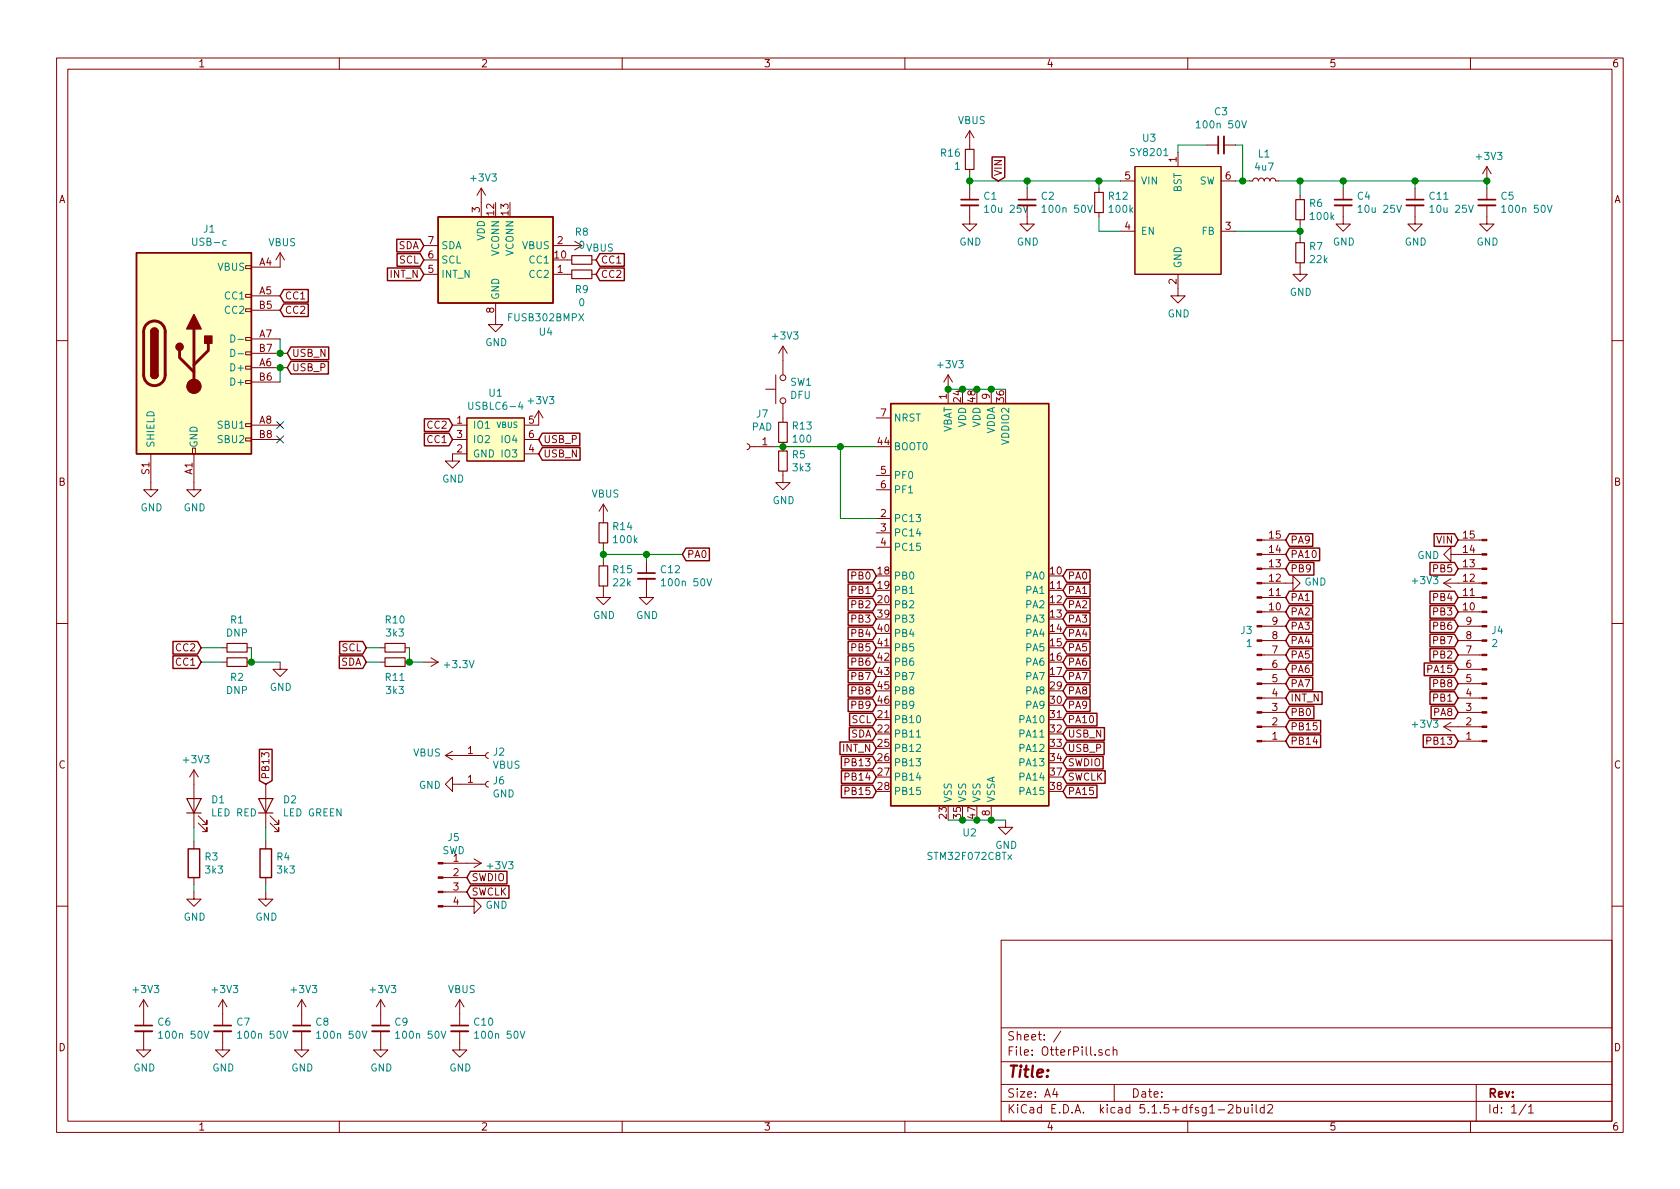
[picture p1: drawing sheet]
EESchema Schematic File Version 4
EELAYER 30 0
EELAYER END
$Descr A4 11693 8268
encoding utf-8
Sheet 1 1
Title ""
Date ""
Rev ""
Comp ""
Comment1 ""
Comment2 ""
Comment3 ""
Comment4 ""
$EndDescr
$Comp
L power:GND #PWR0101
U 1 1
P 7000 5700
F 0 "#PWR0101" H 7000 5450 50  0001 C CNN
F 1 "GND" H 7005 5527 50  0000 C CNN
F 2 "" H 7000 5700 50  0001 C CNN
F 3 "" H 7000 5700 50  0001 C CNN
	1    7000 5700
	1    0    0    -1  
$EndComp
$Comp
L power:+3V3 #PWR0102
U 1 1
P 6600 2700
F 0 "#PWR0102" H 6600 2550 50  0001 C CNN
F 1 "+3V3" H 6615 2873 50  0000 C CNN
F 2 "" H 6600 2700 50  0001 C CNN
F 3 "" H 6600 2700 50  0001 C CNN
	1    6600 2700
	1    0    0    -1  
$EndComp
Wire Wire Line
	6100 3100 5850 3100
$Comp
L Device:R_Small R5
U 1 1
P 5450 3200
F 0 "R5" H 5509 3246 50  0000 L CNN
F 1 "3k3" H 5509 3155 50  0000 L CNN
F 2 "Resistor_SMD:R_0402_1005Metric" H 5450 3200 50  0001 C CNN
F 3 "~" H 5450 3200 50  0001 C CNN
	1    5450 3200
	1    0    0    -1  
$EndComp
$Comp
L power:GND #PWR0103
U 1 1
P 5450 3300
F 0 "#PWR0103" H 5450 3050 50  0001 C CNN
F 1 "GND" H 5455 3127 50  0000 C CNN
F 2 "" H 5450 3300 50  0001 C CNN
F 3 "" H 5450 3300 50  0001 C CNN
	1    5450 3300
	1    0    0    -1  
$EndComp
$Comp
L Switch:SW_Push SW1
U 1 1
P 5450 2700
F 0 "SW1" V 5496 2652 50  0000 R CNN
F 1 "DFU" V 5405 2652 50  0000 R CNN
F 2 "Button_Switch_SMD:SW_SPST_PTS810" H 5450 2900 50  0001 C CNN
F 3 "~" H 5450 2900 50  0001 C CNN
	1    5450 2700
	0    -1   -1   0   
$EndComp
Connection ~ 5450 3100
$Comp
L power:+3V3 #PWR0104
U 1 1
P 5450 2500
F 0 "#PWR0104" H 5450 2350 50  0001 C CNN
F 1 "+3V3" H 5465 2673 50  0000 C CNN
F 2 "" H 5450 2500 50  0001 C CNN
F 3 "" H 5450 2500 50  0001 C CNN
	1    5450 2500
	1    0    0    -1  
$EndComp
$Comp
L Connector:USB_C_Receptacle_USB2.0 J1
U 1 1
P 1350 2450
F 0 "J1" H 1457 3317 50  0000 C CNN
F 1 "USB-c" H 1457 3226 50  0000 C CNN
F 2 "otter:USB-C 16Pin" H 1500 2450 50  0001 C CNN
F 3 "https://www.usb.org/sites/default/files/documents/usb_type-c.zip" H 1500 2450 50  0001 C CNN
	1    1350 2450
	1    0    0    -1  
$EndComp
Wire Wire Line
	1950 2650 1950 2550
Wire Wire Line
	1950 2550 2000 2550
Connection ~ 1950 2550
Wire Wire Line
	1950 2350 1950 2450
Wire Wire Line
	2000 2450 1950 2450
Connection ~ 1950 2450
$Comp
L Device:R_Small R1
U 1 1
P 1650 4500
F 0 "R1" V 1454 4500 50  0000 C CNN
F 1 "DNP" V 1545 4500 50  0000 C CNN
F 2 "Resistor_SMD:R_0402_1005Metric" H 1650 4500 50  0001 C CNN
F 3 "~" H 1650 4500 50  0001 C CNN
	1    1650 4500
	0    1    1    0   
$EndComp
$Comp
L Device:R_Small R2
U 1 1
P 1650 4600
F 0 "R2" V 1754 4600 50  0000 C CNN
F 1 "DNP" V 1845 4600 50  0000 C CNN
F 2 "Resistor_SMD:R_0402_1005Metric" H 1650 4600 50  0001 C CNN
F 3 "~" H 1650 4600 50  0001 C CNN
	1    1650 4600
	0    1    1    0   
$EndComp
Wire Wire Line
	1550 4600 1400 4600
Wire Wire Line
	1400 4500 1550 4500
Wire Wire Line
	1750 4500 1750 4600
$Comp
L power:GND #PWR0105
U 1 1
P 1950 4600
F 0 "#PWR0105" H 1950 4350 50  0001 C CNN
F 1 "GND" H 1955 4427 50  0000 C CNN
F 2 "" H 1950 4600 50  0001 C CNN
F 3 "" H 1950 4600 50  0001 C CNN
	1    1950 4600
	1    0    0    -1  
$EndComp
Wire Wire Line
	1950 4600 1750 4600
Connection ~ 1750 4600
Text GLabel 2000 2450 2    50   Input ~ 0
USB_N
Text GLabel 2000 2550 2    50   Input ~ 0
USB_P
$Comp
L power:GND #PWR0107
U 1 1
P 1350 3350
F 0 "#PWR0107" H 1350 3100 50  0001 C CNN
F 1 "GND" H 1355 3177 50  0000 C CNN
F 2 "" H 1350 3350 50  0001 C CNN
F 3 "" H 1350 3350 50  0001 C CNN
	1    1350 3350
	1    0    0    -1  
$EndComp
$Comp
L power:GND #PWR0108
U 1 1
P 1050 3350
F 0 "#PWR0108" H 1050 3100 50  0001 C CNN
F 1 "GND" H 1055 3177 50  0000 C CNN
F 2 "" H 1050 3350 50  0001 C CNN
F 3 "" H 1050 3350 50  0001 C CNN
	1    1050 3350
	1    0    0    -1  
$EndComp
$Comp
L otter:otter_USBLC6-4 U1
U 1 1
P 3450 3050
F 0 "U1" H 3450 3375 50  0000 C CNN
F 1 "USBLC6-4" H 3450 3284 50  0000 C CNN
F 2 "Package_TO_SOT_SMD:SOT-23-6" H 3450 3050 50  0001 C CNN
F 3 "" H 3450 3050 50  0001 C CNN
	1    3450 3050
	1    0    0    -1  
$EndComp
Text GLabel 3750 3150 2    50   Input ~ 0
USB_N
Text GLabel 3750 3050 2    50   Input ~ 0
USB_P
$Comp
L power:GND #PWR0112
U 1 1
P 3150 3150
F 0 "#PWR0112" H 3150 2900 50  0001 C CNN
F 1 "GND" H 3155 2977 50  0000 C CNN
F 2 "" H 3150 3150 50  0001 C CNN
F 3 "" H 3150 3150 50  0001 C CNN
	1    3150 3150
	1    0    0    -1  
$EndComp
Text GLabel 7400 5100 2    50   Input ~ 0
USB_N
Text GLabel 7400 5200 2    50   Input ~ 0
USB_P
$Comp
L Device:LED D1
U 1 1
P 1350 5600
F 0 "D1" V 1389 5483 50  0000 R CNN
F 1 "LED RED" V 1298 5483 50  0000 R CNN
F 2 "LED_SMD:LED_0603_1608Metric" H 1350 5600 50  0001 C CNN
F 3 "~" H 1350 5600 50  0001 C CNN
	1    1350 5600
	0    -1   -1   0   
$EndComp
$Comp
L Device:LED D2
U 1 1
P 1850 5600
F 0 "D2" V 1889 5483 50  0000 R CNN
F 1 "LED GREEN" V 1798 5483 50  0000 R CNN
F 2 "LED_SMD:LED_0603_1608Metric" H 1850 5600 50  0001 C CNN
F 3 "~" H 1850 5600 50  0001 C CNN
	1    1850 5600
	0    -1   -1   0   
$EndComp
$Comp
L Device:R R3
U 1 1
P 1350 6000
F 0 "R3" H 1420 6046 50  0000 L CNN
F 1 "3k3" H 1420 5955 50  0000 L CNN
F 2 "Resistor_SMD:R_0402_1005Metric" V 1280 6000 50  0001 C CNN
F 3 "~" H 1350 6000 50  0001 C CNN
	1    1350 6000
	1    0    0    -1  
$EndComp
$Comp
L Device:R R4
U 1 1
P 1850 6000
F 0 "R4" H 1920 6046 50  0000 L CNN
F 1 "3k3" H 1920 5955 50  0000 L CNN
F 2 "Resistor_SMD:R_0402_1005Metric" V 1780 6000 50  0001 C CNN
F 3 "~" H 1850 6000 50  0001 C CNN
	1    1850 6000
	1    0    0    -1  
$EndComp
Wire Wire Line
	1850 5850 1850 5750
Wire Wire Line
	1350 5850 1350 5750
$Comp
L power:GND #PWR0114
U 1 1
P 1850 6200
F 0 "#PWR0114" H 1850 5950 50  0001 C CNN
F 1 "GND" H 1855 6027 50  0000 C CNN
F 2 "" H 1850 6200 50  0001 C CNN
F 3 "" H 1850 6200 50  0001 C CNN
	1    1850 6200
	1    0    0    -1  
$EndComp
$Comp
L power:+3V3 #PWR0115
U 1 1
P 1350 5450
F 0 "#PWR0115" H 1350 5300 50  0001 C CNN
F 1 "+3V3" H 1365 5623 50  0000 C CNN
F 2 "" H 1350 5450 50  0001 C CNN
F 3 "" H 1350 5450 50  0001 C CNN
	1    1350 5450
	1    0    0    -1  
$EndComp
$Comp
L Device:C_Small C2
U 1 1
P 7150 1400
F 0 "C2" H 7242 1446 50  0000 L CNN
F 1 "100n 50V" H 7242 1355 50  0000 L CNN
F 2 "Capacitor_SMD:C_0603_1608Metric" H 7150 1400 50  0001 C CNN
F 3 "~" H 7150 1400 50  0001 C CNN
	1    7150 1400
	1    0    0    -1  
$EndComp
$Comp
L Device:C_Small C1
U 1 1
P 6750 1400
F 0 "C1" H 6842 1446 50  0000 L CNN
F 1 "10u 25V" H 6842 1355 50  0000 L CNN
F 2 "Capacitor_SMD:C_0805_2012Metric" H 6750 1400 50  0001 C CNN
F 3 "~" H 6750 1400 50  0001 C CNN
F 4 "C15850" H 6750 1400 50  0001 C CNN "LCSC"
	1    6750 1400
	1    0    0    -1  
$EndComp
$Comp
L Device:C_Small C3
U 1 1
P 8500 1000
F 0 "C3" V 8729 1000 50  0000 C CNN
F 1 "100n 50V" V 8638 1000 50  0000 C CNN
F 2 "Capacitor_SMD:C_0402_1005Metric" H 8500 1000 50  0001 C CNN
F 3 "~" H 8500 1000 50  0001 C CNN
	1    8500 1000
	0    -1   -1   0   
$EndComp
$Comp
L Device:C_Small C4
U 1 1
P 9350 1400
F 0 "C4" H 9442 1446 50  0000 L CNN
F 1 "10u 25V" H 9442 1355 50  0000 L CNN
F 2 "Capacitor_SMD:C_0805_2012Metric" H 9350 1400 50  0001 C CNN
F 3 "~" H 9350 1400 50  0001 C CNN
F 4 "C15850" H 9350 1400 50  0001 C CNN "LCSC"
	1    9350 1400
	1    0    0    -1  
$EndComp
$Comp
L Device:C_Small C5
U 1 1
P 10350 1400
F 0 "C5" H 10442 1446 50  0000 L CNN
F 1 "100n 50V" H 10442 1355 50  0000 L CNN
F 2 "Capacitor_SMD:C_0402_1005Metric" H 10350 1400 50  0001 C CNN
F 3 "~" H 10350 1400 50  0001 C CNN
	1    10350 1400
	1    0    0    -1  
$EndComp
$Comp
L Device:L_Small L1
U 1 1
P 8800 1250
F 0 "L1" V 8985 1250 50  0000 C CNN
F 1 "4u7" V 8894 1250 50  0000 C CNN
F 2 "Inductor_SMD:L_1210_3225Metric" H 8800 1250 50  0001 C CNN
F 3 "~" H 8800 1250 50  0001 C CNN
F 4 "C86070" V 8800 1250 50  0001 C CNN "LCSC"
	1    8800 1250
	0    -1   -1   0   
$EndComp
$Comp
L Device:R_Small R6
U 1 1
P 9050 1450
F 0 "R6" H 9109 1496 50  0000 L CNN
F 1 "100k" H 9109 1405 50  0000 L CNN
F 2 "Resistor_SMD:R_0402_1005Metric" H 9050 1450 50  0001 C CNN
F 3 "~" H 9050 1450 50  0001 C CNN
	1    9050 1450
	1    0    0    -1  
$EndComp
$Comp
L Device:R_Small R7
U 1 1
P 9050 1750
F 0 "R7" H 9109 1796 50  0000 L CNN
F 1 "22k" H 9109 1705 50  0000 L CNN
F 2 "Resistor_SMD:R_0402_1005Metric" H 9050 1750 50  0001 C CNN
F 3 "~" H 9050 1750 50  0001 C CNN
	1    9050 1750
	1    0    0    -1  
$EndComp
Wire Wire Line
	9050 1650 9050 1600
Connection ~ 9050 1600
Wire Wire Line
	9050 1600 9050 1550
$Comp
L power:+3V3 #PWR0116
U 1 1
P 10350 1250
F 0 "#PWR0116" H 10350 1100 50  0001 C CNN
F 1 "+3V3" H 10365 1423 50  0000 C CNN
F 2 "" H 10350 1250 50  0001 C CNN
F 3 "" H 10350 1250 50  0001 C CNN
	1    10350 1250
	1    0    0    -1  
$EndComp
$Comp
L power:VBUS #PWR0117
U 1 1
P 6750 1000
F 0 "#PWR0117" H 6750 850 50  0001 C CNN
F 1 "VBUS" H 6765 1173 50  0000 C CNN
F 2 "" H 6750 1000 50  0001 C CNN
F 3 "" H 6750 1000 50  0001 C CNN
	1    6750 1000
	1    0    0    -1  
$EndComp
$Comp
L power:GND #PWR0118
U 1 1
P 6750 1500
F 0 "#PWR0118" H 6750 1250 50  0001 C CNN
F 1 "GND" H 6755 1327 50  0000 C CNN
F 2 "" H 6750 1500 50  0001 C CNN
F 3 "" H 6750 1500 50  0001 C CNN
	1    6750 1500
	1    0    0    -1  
$EndComp
$Comp
L power:GND #PWR0119
U 1 1
P 7150 1500
F 0 "#PWR0119" H 7150 1250 50  0001 C CNN
F 1 "GND" H 7155 1327 50  0000 C CNN
F 2 "" H 7150 1500 50  0001 C CNN
F 3 "" H 7150 1500 50  0001 C CNN
	1    7150 1500
	1    0    0    -1  
$EndComp
$Comp
L power:GND #PWR0120
U 1 1
P 9050 1850
F 0 "#PWR0120" H 9050 1600 50  0001 C CNN
F 1 "GND" H 9055 1677 50  0000 C CNN
F 2 "" H 9050 1850 50  0001 C CNN
F 3 "" H 9050 1850 50  0001 C CNN
	1    9050 1850
	1    0    0    -1  
$EndComp
$Comp
L power:GND #PWR0122
U 1 1
P 9350 1500
F 0 "#PWR0122" H 9350 1250 50  0001 C CNN
F 1 "GND" H 9355 1327 50  0000 C CNN
F 2 "" H 9350 1500 50  0001 C CNN
F 3 "" H 9350 1500 50  0001 C CNN
	1    9350 1500
	1    0    0    -1  
$EndComp
$Comp
L power:GND #PWR0123
U 1 1
P 10350 1500
F 0 "#PWR0123" H 10350 1250 50  0001 C CNN
F 1 "GND" H 10355 1327 50  0000 C CNN
F 2 "" H 10350 1500 50  0001 C CNN
F 3 "" H 10350 1500 50  0001 C CNN
	1    10350 1500
	1    0    0    -1  
$EndComp
$Comp
L Connector:Conn_01x15_Male J3
U 1 1
P 8750 4450
F 0 "J3" H 8723 4382 50  0000 R CNN
F 1 "1" H 8723 4473 50  0000 R CNN
F 2 "Connector_PinHeader_2.54mm:PinHeader_1x15_P2.54mm_Vertical" H 8750 4450 50  0001 C CNN
F 3 "~" H 8750 4450 50  0001 C CNN
	1    8750 4450
	1    0    0    1   
$EndComp
$Comp
L Connector:Conn_01x15_Male J4
U 1 1
P 10350 4450
F 0 "J4" H 10322 4382 50  0000 R CNN
F 1 "2" H 10322 4473 50  0000 R CNN
F 2 "Connector_PinHeader_2.54mm:PinHeader_1x15_P2.54mm_Vertical" H 10350 4450 50  0001 C CNN
F 3 "~" H 10350 4450 50  0001 C CNN
	1    10350 4450
	-1   0    0    1   
$EndComp
$Comp
L power:GND #PWR0124
U 1 1
P 8950 4050
F 0 "#PWR0124" H 8950 3800 50  0001 C CNN
F 1 "GND" V 8955 3922 50  0000 R CNN
F 2 "" H 8950 4050 50  0001 C CNN
F 3 "" H 8950 4050 50  0001 C CNN
	1    8950 4050
	0    -1   -1   0   
$EndComp
$Comp
L power:GND #PWR0125
U 1 1
P 10150 3850
F 0 "#PWR0125" H 10150 3600 50  0001 C CNN
F 1 "GND" V 10155 3722 50  0000 R CNN
F 2 "" H 10150 3850 50  0001 C CNN
F 3 "" H 10150 3850 50  0001 C CNN
	1    10150 3850
	0    1    1    0   
$EndComp
$Comp
L power:+3V3 #PWR0127
U 1 1
P 10150 5050
F 0 "#PWR0127" H 10150 4900 50  0001 C CNN
F 1 "+3V3" V 10165 5178 50  0000 L CNN
F 2 "" H 10150 5050 50  0001 C CNN
F 3 "" H 10150 5050 50  0001 C CNN
	1    10150 5050
	0    -1   -1   0   
$EndComp
$Comp
L power:+3V3 #PWR0128
U 1 1
P 10150 4050
F 0 "#PWR0128" H 10150 3900 50  0001 C CNN
F 1 "+3V3" V 10165 4178 50  0000 L CNN
F 2 "" H 10150 4050 50  0001 C CNN
F 3 "" H 10150 4050 50  0001 C CNN
	1    10150 4050
	0    -1   -1   0   
$EndComp
Text GLabel 7400 5300 2    50   Input ~ 0
SWDIO
Text GLabel 7400 5400 2    50   Input ~ 0
SWCLK
$Comp
L Connector:Conn_01x04_Male J5
U 1 1
P 3050 6100
F 0 "J5" H 3158 6381 50  0000 C CNN
F 1 "SWD" H 3158 6290 50  0000 C CNN
F 2 "otter:PinHeader_1x04_P2.54mm_Horizontal" H 3050 6100 50  0001 C CNN
F 3 "~" H 3050 6100 50  0001 C CNN
	1    3050 6100
	1    0    0    -1  
$EndComp
Text GLabel 3250 6100 2    50   Input ~ 0
SWDIO
Text GLabel 3250 6200 2    50   Input ~ 0
SWCLK
$Comp
L power:GND #PWR0129
U 1 1
P 3250 6300
F 0 "#PWR0129" H 3250 6050 50  0001 C CNN
F 1 "GND" V 3255 6172 50  0000 R CNN
F 2 "" H 3250 6300 50  0001 C CNN
F 3 "" H 3250 6300 50  0001 C CNN
	1    3250 6300
	0    -1   -1   0   
$EndComp
$Comp
L power:+3V3 #PWR0130
U 1 1
P 3250 6000
F 0 "#PWR0130" H 3250 5850 50  0001 C CNN
F 1 "+3V3" V 3265 6128 50  0000 L CNN
F 2 "" H 3250 6000 50  0001 C CNN
F 3 "" H 3250 6000 50  0001 C CNN
	1    3250 6000
	0    1    1    0   
$EndComp
$Comp
L power:GND #PWR0131
U 1 1
P 8200 2000
F 0 "#PWR0131" H 8200 1750 50  0001 C CNN
F 1 "GND" H 8205 1827 50  0000 C CNN
F 2 "" H 8200 2000 50  0001 C CNN
F 3 "" H 8200 2000 50  0001 C CNN
	1    8200 2000
	1    0    0    -1  
$EndComp
$Comp
L Interface_USB:FUSB302BMPX U4
U 1 1
P 3450 1800
F 0 "U4" H 3800 1300 50  0000 C CNN
F 1 "FUSB302BMPX" H 3800 1400 50  0000 C CNN
F 2 "Package_DFN_QFN:WQFN-14-1EP_2.5x2.5mm_P0.5mm_EP1.45x1.45mm" H 3450 1300 50  0001 C CNN
F 3 "http://www.onsemi.com/pub/Collateral/FUSB302B-D.PDF" H 3550 1400 50  0001 C CNN
	1    3450 1800
	1    0    0    -1  
$EndComp
$Comp
L power:GND #PWR0132
U 1 1
P 3450 2200
F 0 "#PWR0132" H 3450 1950 50  0001 C CNN
F 1 "GND" H 3455 2027 50  0000 C CNN
F 2 "" H 3450 2200 50  0001 C CNN
F 3 "" H 3450 2200 50  0001 C CNN
	1    3450 2200
	1    0    0    -1  
$EndComp
$Comp
L power:+3V3 #PWR0133
U 1 1
P 3350 1400
F 0 "#PWR0133" H 3350 1250 50  0001 C CNN
F 1 "+3V3" H 3365 1573 50  0000 C CNN
F 2 "" H 3350 1400 50  0001 C CNN
F 3 "" H 3350 1400 50  0001 C CNN
	1    3350 1400
	1    0    0    -1  
$EndComp
$Comp
L power:VBUS #PWR0134
U 1 1
P 3950 1700
F 0 "#PWR0134" H 3950 1550 50  0001 C CNN
F 1 "VBUS" V 3965 1828 50  0000 L CNN
F 2 "" H 3950 1700 50  0001 C CNN
F 3 "" H 3950 1700 50  0001 C CNN
	1    3950 1700
	0    1    1    0   
$EndComp
Text GLabel 2950 1700 0    50   Input ~ 0
SDA
Text GLabel 2950 1800 0    50   Input ~ 0
SCL
Text GLabel 2950 1900 0    50   Input ~ 0
INT_N
Text GLabel 4150 1800 2    50   Input ~ 0
CC1
Text GLabel 4150 1900 2    50   Input ~ 0
CC2
$Comp
L Device:R_Small R8
U 1 1
P 4050 1800
F 0 "R8" V 3854 1800 50  0000 C CNN
F 1 "0" V 3945 1800 50  0000 C CNN
F 2 "Resistor_SMD:R_0402_1005Metric" H 4050 1800 50  0001 C CNN
F 3 "~" H 4050 1800 50  0001 C CNN
	1    4050 1800
	0    1    1    0   
$EndComp
$Comp
L Device:R_Small R9
U 1 1
P 4050 1900
F 0 "R9" V 4154 1900 50  0000 C CNN
F 1 "0" V 4245 1900 50  0000 C CNN
F 2 "Resistor_SMD:R_0402_1005Metric" H 4050 1900 50  0001 C CNN
F 3 "~" H 4050 1900 50  0001 C CNN
	1    4050 1900
	0    1    1    0   
$EndComp
Text GLabel 3150 3050 0    50   Input ~ 0
CC1
Text GLabel 3150 2950 0    50   Input ~ 0
CC2
Text GLabel 1950 2050 2    50   Input ~ 0
CC1
Text GLabel 1950 2150 2    50   Input ~ 0
CC2
Text GLabel 1400 4600 0    50   Input ~ 0
CC1
Text GLabel 1400 4500 0    50   Input ~ 0
CC2
Text GLabel 6100 5100 0    50   Input ~ 0
SDA
Text GLabel 6100 5000 0    50   Input ~ 0
SCL
Text GLabel 6100 5200 0    50   Input ~ 0
INT_N
NoConn ~ 1950 2950
NoConn ~ 1950 3050
$Comp
L Device:C_Small C6
U 1 1
P 1000 7150
F 0 "C6" H 1092 7196 50  0000 L CNN
F 1 "100n 50V" H 1092 7105 50  0000 L CNN
F 2 "Capacitor_SMD:C_0402_1005Metric" H 1000 7150 50  0001 C CNN
F 3 "~" H 1000 7150 50  0001 C CNN
	1    1000 7150
	1    0    0    -1  
$EndComp
$Comp
L power:+3V3 #PWR0135
U 1 1
P 1000 7050
F 0 "#PWR0135" H 1000 6900 50  0001 C CNN
F 1 "+3V3" H 1015 7223 50  0000 C CNN
F 2 "" H 1000 7050 50  0001 C CNN
F 3 "" H 1000 7050 50  0001 C CNN
	1    1000 7050
	1    0    0    -1  
$EndComp
$Comp
L power:GND #PWR0136
U 1 1
P 1000 7250
F 0 "#PWR0136" H 1000 7000 50  0001 C CNN
F 1 "GND" H 1005 7077 50  0000 C CNN
F 2 "" H 1000 7250 50  0001 C CNN
F 3 "" H 1000 7250 50  0001 C CNN
	1    1000 7250
	1    0    0    -1  
$EndComp
$Comp
L Device:C_Small C7
U 1 1
P 1550 7150
F 0 "C7" H 1642 7196 50  0000 L CNN
F 1 "100n 50V" H 1642 7105 50  0000 L CNN
F 2 "Capacitor_SMD:C_0402_1005Metric" H 1550 7150 50  0001 C CNN
F 3 "~" H 1550 7150 50  0001 C CNN
	1    1550 7150
	1    0    0    -1  
$EndComp
$Comp
L power:+3V3 #PWR0137
U 1 1
P 1550 7050
F 0 "#PWR0137" H 1550 6900 50  0001 C CNN
F 1 "+3V3" H 1565 7223 50  0000 C CNN
F 2 "" H 1550 7050 50  0001 C CNN
F 3 "" H 1550 7050 50  0001 C CNN
	1    1550 7050
	1    0    0    -1  
$EndComp
$Comp
L power:GND #PWR0138
U 1 1
P 1550 7250
F 0 "#PWR0138" H 1550 7000 50  0001 C CNN
F 1 "GND" H 1555 7077 50  0000 C CNN
F 2 "" H 1550 7250 50  0001 C CNN
F 3 "" H 1550 7250 50  0001 C CNN
	1    1550 7250
	1    0    0    -1  
$EndComp
$Comp
L Device:C_Small C8
U 1 1
P 2100 7150
F 0 "C8" H 2192 7196 50  0000 L CNN
F 1 "100n 50V" H 2192 7105 50  0000 L CNN
F 2 "Capacitor_SMD:C_0402_1005Metric" H 2100 7150 50  0001 C CNN
F 3 "~" H 2100 7150 50  0001 C CNN
	1    2100 7150
	1    0    0    -1  
$EndComp
$Comp
L power:+3V3 #PWR0139
U 1 1
P 2100 7050
F 0 "#PWR0139" H 2100 6900 50  0001 C CNN
F 1 "+3V3" H 2115 7223 50  0000 C CNN
F 2 "" H 2100 7050 50  0001 C CNN
F 3 "" H 2100 7050 50  0001 C CNN
	1    2100 7050
	1    0    0    -1  
$EndComp
$Comp
L power:GND #PWR0140
U 1 1
P 2100 7250
F 0 "#PWR0140" H 2100 7000 50  0001 C CNN
F 1 "GND" H 2105 7077 50  0000 C CNN
F 2 "" H 2100 7250 50  0001 C CNN
F 3 "" H 2100 7250 50  0001 C CNN
	1    2100 7250
	1    0    0    -1  
$EndComp
$Comp
L Device:C_Small C9
U 1 1
P 2650 7150
F 0 "C9" H 2742 7196 50  0000 L CNN
F 1 "100n 50V" H 2742 7105 50  0000 L CNN
F 2 "Capacitor_SMD:C_0402_1005Metric" H 2650 7150 50  0001 C CNN
F 3 "~" H 2650 7150 50  0001 C CNN
	1    2650 7150
	1    0    0    -1  
$EndComp
$Comp
L power:+3V3 #PWR0141
U 1 1
P 2650 7050
F 0 "#PWR0141" H 2650 6900 50  0001 C CNN
F 1 "+3V3" H 2665 7223 50  0000 C CNN
F 2 "" H 2650 7050 50  0001 C CNN
F 3 "" H 2650 7050 50  0001 C CNN
	1    2650 7050
	1    0    0    -1  
$EndComp
$Comp
L power:GND #PWR0142
U 1 1
P 2650 7250
F 0 "#PWR0142" H 2650 7000 50  0001 C CNN
F 1 "GND" H 2655 7077 50  0000 C CNN
F 2 "" H 2650 7250 50  0001 C CNN
F 3 "" H 2650 7250 50  0001 C CNN
	1    2650 7250
	1    0    0    -1  
$EndComp
$Comp
L Device:C_Small C10
U 1 1
P 3200 7150
F 0 "C10" H 3292 7196 50  0000 L CNN
F 1 "100n 50V" H 3292 7105 50  0000 L CNN
F 2 "Capacitor_SMD:C_0402_1005Metric" H 3200 7150 50  0001 C CNN
F 3 "~" H 3200 7150 50  0001 C CNN
	1    3200 7150
	1    0    0    -1  
$EndComp
$Comp
L power:GND #PWR0143
U 1 1
P 3200 7250
F 0 "#PWR0143" H 3200 7000 50  0001 C CNN
F 1 "GND" H 3205 7077 50  0000 C CNN
F 2 "" H 3200 7250 50  0001 C CNN
F 3 "" H 3200 7250 50  0001 C CNN
	1    3200 7250
	1    0    0    -1  
$EndComp
$Comp
L power:VBUS #PWR0144
U 1 1
P 3200 7050
F 0 "#PWR0144" H 3200 6900 50  0001 C CNN
F 1 "VBUS" H 3215 7223 50  0000 C CNN
F 2 "" H 3200 7050 50  0001 C CNN
F 3 "" H 3200 7050 50  0001 C CNN
	1    3200 7050
	1    0    0    -1  
$EndComp
Text GLabel 2550 4600 0    50   Input ~ 0
SDA
Text GLabel 2550 4500 0    50   Input ~ 0
SCL
$Comp
L Device:R_Small R10
U 1 1
P 2750 4500
F 0 "R10" V 2554 4500 50  0000 C CNN
F 1 "3k3" V 2645 4500 50  0000 C CNN
F 2 "Resistor_SMD:R_0402_1005Metric" H 2750 4500 50  0001 C CNN
F 3 "~" H 2750 4500 50  0001 C CNN
	1    2750 4500
	0    1    1    0   
$EndComp
Wire Wire Line
	2850 4600 2950 4600
Wire Wire Line
	2850 4500 2850 4600
$Comp
L power:+3.3V #PWR0145
U 1 1
P 2950 4600
F 0 "#PWR0145" H 2950 4450 50  0001 C CNN
F 1 "+3.3V" V 2965 4728 50  0000 L CNN
F 2 "" H 2950 4600 50  0001 C CNN
F 3 "" H 2950 4600 50  0001 C CNN
	1    2950 4600
	0    1    1    0   
$EndComp
Text GLabel 10150 5150 0    50   Input ~ 0
PB13
Text GLabel 10150 4950 0    50   Input ~ 0
PA8
Text GLabel 10150 4850 0    50   Input ~ 0
PB1
Text GLabel 10150 4750 0    50   Input ~ 0
PB8
Text GLabel 10150 4650 0    50   Input ~ 0
PA15
Text GLabel 10150 4550 0    50   Input ~ 0
PB2
Text GLabel 10150 4450 0    50   Input ~ 0
PB7
Text GLabel 10150 4350 0    50   Input ~ 0
PB6
Text GLabel 10150 4250 0    50   Input ~ 0
PB3
Text GLabel 10150 4150 0    50   Input ~ 0
PB4
Text GLabel 10150 3950 0    50   Input ~ 0
PB5
Text GLabel 8950 5150 2    50   Input ~ 0
PB14
Text GLabel 8950 5050 2    50   Input ~ 0
PB15
Text GLabel 8950 4950 2    50   Input ~ 0
PB0
Text GLabel 8950 4750 2    50   Input ~ 0
PA7
Text GLabel 8950 4650 2    50   Input ~ 0
PA6
Text GLabel 8950 4550 2    50   Input ~ 0
PA5
Text GLabel 8950 4450 2    50   Input ~ 0
PA4
Text GLabel 8950 4350 2    50   Input ~ 0
PA3
Text GLabel 8950 4250 2    50   Input ~ 0
PA2
Text GLabel 8950 4150 2    50   Input ~ 0
PA1
Text GLabel 8950 3950 2    50   Input ~ 0
PB9
Text GLabel 8950 3850 2    50   Input ~ 0
PA10
Text GLabel 8950 3750 2    50   Input ~ 0
PA9
Text GLabel 6100 5300 0    50   Input ~ 0
PB13
Text GLabel 7400 4800 2    50   Input ~ 0
PA8
Text GLabel 6100 4100 0    50   Input ~ 0
PB1
Text GLabel 6100 4800 0    50   Input ~ 0
PB8
Text GLabel 7400 5500 2    50   Input ~ 0
PA15
Text GLabel 6100 4200 0    50   Input ~ 0
PB2
Text GLabel 6100 4700 0    50   Input ~ 0
PB7
Text GLabel 1850 5450 1    50   Input ~ 0
PB13
Text GLabel 6100 4600 0    50   Input ~ 0
PB6
Text GLabel 6100 4300 0    50   Input ~ 0
PB3
Text GLabel 6100 4400 0    50   Input ~ 0
PB4
Text GLabel 6100 4500 0    50   Input ~ 0
PB5
Text GLabel 7400 4900 2    50   Input ~ 0
PA9
Text GLabel 7400 5000 2    50   Input ~ 0
PA10
Text GLabel 6100 5400 0    50   Input ~ 0
PB14
Text GLabel 6100 5500 0    50   Input ~ 0
PB15
Text GLabel 6100 4000 0    50   Input ~ 0
PB0
Text GLabel 7400 4000 2    50   Input ~ 0
PA0
Text GLabel 7400 4700 2    50   Input ~ 0
PA7
Text GLabel 7400 4600 2    50   Input ~ 0
PA6
Text GLabel 7400 4500 2    50   Input ~ 0
PA5
Text GLabel 7400 4400 2    50   Input ~ 0
PA4
Text GLabel 7400 4300 2    50   Input ~ 0
PA3
Text GLabel 7400 4200 2    50   Input ~ 0
PA2
Text GLabel 7400 4100 2    50   Input ~ 0
PA1
Text GLabel 6100 4900 0    50   Input ~ 0
PB9
Text GLabel 8950 4850 2    50   Input ~ 0
INT_N
Connection ~ 5850 3100
Wire Wire Line
	5850 3100 5450 3100
Wire Wire Line
	6100 3600 5850 3600
Wire Wire Line
	5850 3600 5850 3100
$Comp
L Device:R_Small R11
U 1 1
P 2750 4600
F 0 "R11" V 2854 4600 50  0000 C CNN
F 1 "3k3" V 2945 4600 50  0000 C CNN
F 2 "Resistor_SMD:R_0402_1005Metric" H 2750 4600 50  0001 C CNN
F 3 "~" H 2750 4600 50  0001 C CNN
	1    2750 4600
	0    1    1    0   
$EndComp
Wire Wire Line
	2550 4500 2650 4500
Wire Wire Line
	2650 4600 2550 4600
$Comp
L power:+3V3 #PWR0109
U 1 1
P 3750 2950
F 0 "#PWR0109" H 3750 2800 50  0001 C CNN
F 1 "+3V3" H 3765 3123 50  0000 C CNN
F 2 "" H 3750 2950 50  0001 C CNN
F 3 "" H 3750 2950 50  0001 C CNN
	1    3750 2950
	1    0    0    -1  
$EndComp
$Comp
L MCU_ST_STM32F0:STM32F072C8Tx U2
U 1 1
P 6800 4200
F 0 "U2" H 6750 2614 50  0000 C CNN
F 1 "STM32F072C8Tx" H 6750 2450 50  0000 C CNN
F 2 "Package_QFP:LQFP-48_7x7mm_P0.5mm" H 6200 2800 50  0001 R CNN
F 3 "http://www.st.com/st-web-ui/static/active/en/resource/technical/document/datasheet/DM00090510.pdf" H 6800 4200 50  0001 C CNN
	1    6800 4200
	1    0    0    -1  
$EndComp
Wire Wire Line
	6900 5700 7000 5700
Wire Wire Line
	6900 5700 6800 5700
Connection ~ 6900 5700
Connection ~ 6700 5700
Wire Wire Line
	6700 5700 6600 5700
Connection ~ 6800 5700
Wire Wire Line
	6800 5700 6700 5700
Wire Wire Line
	7000 2700 6900 2700
Connection ~ 6600 2700
Connection ~ 6700 2700
Wire Wire Line
	6700 2700 6600 2700
Connection ~ 6800 2700
Wire Wire Line
	6800 2700 6700 2700
Connection ~ 6900 2700
Wire Wire Line
	6900 2700 6800 2700
$Comp
L Connector:Conn_01x01_Female J2
U 1 1
P 3400 5250
F 0 "J2" H 3428 5276 50  0000 L CNN
F 1 "VBUS" H 3428 5185 50  0000 L CNN
F 2 "Connector_PinHeader_2.54mm:PinHeader_1x01_P2.54mm_Vertical" H 3400 5250 50  0001 C CNN
F 3 "~" H 3400 5250 50  0001 C CNN
	1    3400 5250
	1    0    0    -1  
$EndComp
$Comp
L Connector:Conn_01x01_Female J6
U 1 1
P 3400 5450
F 0 "J6" H 3427 5476 50  0000 L CNN
F 1 "GND" H 3427 5385 50  0000 L CNN
F 2 "Connector_PinHeader_2.54mm:PinHeader_1x01_P2.54mm_Vertical" H 3400 5450 50  0001 C CNN
F 3 "~" H 3400 5450 50  0001 C CNN
	1    3400 5450
	1    0    0    -1  
$EndComp
$Comp
L power:VBUS #PWR0110
U 1 1
P 3200 5250
F 0 "#PWR0110" H 3200 5100 50  0001 C CNN
F 1 "VBUS" V 3215 5377 50  0000 L CNN
F 2 "" H 3200 5250 50  0001 C CNN
F 3 "" H 3200 5250 50  0001 C CNN
	1    3200 5250
	0    -1   -1   0   
$EndComp
$Comp
L power:GND #PWR0111
U 1 1
P 3200 5450
F 0 "#PWR0111" H 3200 5200 50  0001 C CNN
F 1 "GND" V 3205 5322 50  0000 R CNN
F 2 "" H 3200 5450 50  0001 C CNN
F 3 "" H 3200 5450 50  0001 C CNN
	1    3200 5450
	0    1    1    0   
$EndComp
$Comp
L otter:JW5026 U3
U 1 1
P 8200 1500
F 0 "U3" H 8000 2050 50  0000 C CNN
F 1 "SY8201" H 8000 1950 50  0000 C CNN
F 2 "Package_TO_SOT_SMD:SOT-23-6" H 8200 1400 50  0001 C CNN
F 3 "" H 8200 1400 50  0001 C CNN
	1    8200 1500
	1    0    0    -1  
$EndComp
Wire Wire Line
	8400 1000 8200 1000
Wire Wire Line
	8200 1000 8200 1050
Wire Wire Line
	8600 1250 8650 1250
Wire Wire Line
	8650 1250 8650 1000
Wire Wire Line
	8650 1000 8600 1000
Connection ~ 8650 1250
Wire Wire Line
	8650 1250 8700 1250
Wire Wire Line
	8900 1250 9050 1250
Connection ~ 9050 1250
Wire Wire Line
	9050 1250 9050 1350
Wire Wire Line
	8600 1600 9050 1600
$Comp
L Device:R_Small R12
U 1 1
P 7650 1400
F 0 "R12" H 7709 1446 50  0000 L CNN
F 1 "100k" H 7709 1355 50  0000 L CNN
F 2 "Resistor_SMD:R_0402_1005Metric" H 7650 1400 50  0001 C CNN
F 3 "~" H 7650 1400 50  0001 C CNN
	1    7650 1400
	1    0    0    -1  
$EndComp
Wire Wire Line
	7800 1600 7650 1600
Wire Wire Line
	7650 1600 7650 1500
Wire Wire Line
	7650 1250 7650 1300
Wire Wire Line
	7650 1250 7800 1250
Wire Wire Line
	6750 1250 7150 1250
Wire Wire Line
	6750 1300 6750 1250
Connection ~ 6750 1250
Wire Wire Line
	6750 1250 6750 1200
Wire Wire Line
	7150 1300 7150 1250
Connection ~ 7150 1250
Wire Wire Line
	9050 1250 9350 1250
Wire Wire Line
	9350 1300 9350 1250
Wire Wire Line
	10350 1300 10350 1250
Connection ~ 10350 1250
$Comp
L Device:C_Small C11
U 1 1
P 9850 1400
F 0 "C11" H 9942 1446 50  0000 L CNN
F 1 "10u 25V" H 9942 1355 50  0000 L CNN
F 2 "Capacitor_SMD:C_0805_2012Metric" H 9850 1400 50  0001 C CNN
F 3 "~" H 9850 1400 50  0001 C CNN
F 4 "C15850" H 9850 1400 50  0001 C CNN "LCSC"
	1    9850 1400
	1    0    0    -1  
$EndComp
$Comp
L power:GND #PWR0113
U 1 1
P 9850 1500
F 0 "#PWR0113" H 9850 1250 50  0001 C CNN
F 1 "GND" H 9855 1327 50  0000 C CNN
F 2 "" H 9850 1500 50  0001 C CNN
F 3 "" H 9850 1500 50  0001 C CNN
	1    9850 1500
	1    0    0    -1  
$EndComp
Connection ~ 9350 1250
Wire Wire Line
	9350 1250 9850 1250
Wire Wire Line
	9850 1300 9850 1250
Connection ~ 9850 1250
Wire Wire Line
	9850 1250 10350 1250
Wire Wire Line
	7150 1250 7650 1250
Connection ~ 7650 1250
Connection ~ 2850 4600
$Comp
L power:VBUS #PWR0106
U 1 1
P 1950 1850
F 0 "#PWR0106" H 1950 1700 50  0001 C CNN
F 1 "VBUS" H 1965 2023 50  0000 C CNN
F 2 "" H 1950 1850 50  0001 C CNN
F 3 "" H 1950 1850 50  0001 C CNN
	1    1950 1850
	1    0    0    -1  
$EndComp
Text GLabel 6950 1250 1    50   Input ~ 0
VIN
$Comp
L Connector:Conn_01x01_Female J7
U 1 1
P 5200 3100
F 0 "J7" H 5094 2875 50  0000 C CNN
F 1 "PAD" H 5094 2966 50  0000 C CNN
F 2 "TestPoint:TestPoint_Pad_1.0x1.0mm" H 5200 3100 50  0001 C CNN
F 3 "~" H 5200 3100 50  0001 C CNN
	1    5200 3100
	-1   0    0    1   
$EndComp
Wire Wire Line
	5400 3100 5450 3100
$Comp
L Device:R_Small R13
U 1 1
P 5450 3000
F 0 "R13" H 5509 3046 50  0000 L CNN
F 1 "100" H 5509 2955 50  0000 L CNN
F 2 "Resistor_SMD:R_0402_1005Metric" H 5450 3000 50  0001 C CNN
F 3 "~" H 5450 3000 50  0001 C CNN
	1    5450 3000
	1    0    0    -1  
$EndComp
$Comp
L power:GND #PWR0121
U 1 1
P 1350 6200
F 0 "#PWR0121" H 1350 5950 50  0001 C CNN
F 1 "GND" H 1355 6027 50  0000 C CNN
F 2 "" H 1350 6200 50  0001 C CNN
F 3 "" H 1350 6200 50  0001 C CNN
	1    1350 6200
	1    0    0    -1  
$EndComp
Wire Wire Line
	1350 6200 1350 6150
Wire Wire Line
	1850 6200 1850 6150
$Comp
L Device:R_Small R14
U 1 1
P 4200 3700
F 0 "R14" H 4259 3746 50  0000 L CNN
F 1 "100k" H 4259 3655 50  0000 L CNN
F 2 "Resistor_SMD:R_0402_1005Metric" H 4200 3700 50  0001 C CNN
F 3 "~" H 4200 3700 50  0001 C CNN
	1    4200 3700
	1    0    0    -1  
$EndComp
$Comp
L Device:R_Small R15
U 1 1
P 4200 4000
F 0 "R15" H 4259 4046 50  0000 L CNN
F 1 "22k" H 4259 3955 50  0000 L CNN
F 2 "Resistor_SMD:R_0402_1005Metric" H 4200 4000 50  0001 C CNN
F 3 "~" H 4200 4000 50  0001 C CNN
	1    4200 4000
	1    0    0    -1  
$EndComp
$Comp
L Device:C_Small C12
U 1 1
P 4500 4000
F 0 "C12" H 4592 4046 50  0000 L CNN
F 1 "100n 50V" H 4592 3955 50  0000 L CNN
F 2 "Capacitor_SMD:C_0402_1005Metric" H 4500 4000 50  0001 C CNN
F 3 "~" H 4500 4000 50  0001 C CNN
	1    4500 4000
	1    0    0    -1  
$EndComp
Text GLabel 4750 3850 2    50   Input ~ 0
PA0
Wire Wire Line
	4750 3850 4500 3850
Wire Wire Line
	4500 3850 4500 3900
Wire Wire Line
	4500 3850 4200 3850
Wire Wire Line
	4200 3850 4200 3900
Connection ~ 4500 3850
Wire Wire Line
	4200 3850 4200 3800
Connection ~ 4200 3850
$Comp
L power:GND #PWR0126
U 1 1
P 4500 4100
F 0 "#PWR0126" H 4500 3850 50  0001 C CNN
F 1 "GND" H 4505 3927 50  0000 C CNN
F 2 "" H 4500 4100 50  0001 C CNN
F 3 "" H 4500 4100 50  0001 C CNN
	1    4500 4100
	1    0    0    -1  
$EndComp
$Comp
L power:GND #PWR0146
U 1 1
P 4200 4100
F 0 "#PWR0146" H 4200 3850 50  0001 C CNN
F 1 "GND" H 4205 3927 50  0000 C CNN
F 2 "" H 4200 4100 50  0001 C CNN
F 3 "" H 4200 4100 50  0001 C CNN
	1    4200 4100
	1    0    0    -1  
$EndComp
$Comp
L power:VBUS #PWR0147
U 1 1
P 4200 3600
F 0 "#PWR0147" H 4200 3450 50  0001 C CNN
F 1 "VBUS" H 4215 3773 50  0000 C CNN
F 2 "" H 4200 3600 50  0001 C CNN
F 3 "" H 4200 3600 50  0001 C CNN
	1    4200 3600
	1    0    0    -1  
$EndComp
$Comp
L Device:R_Small R16
U 1 1
P 6750 1100
F 0 "R16" H 6692 1146 50  0000 R CNN
F 1 "1" H 6692 1055 50  0000 R CNN
F 2 "Resistor_SMD:R_0603_1608Metric" H 6750 1100 50  0001 C CNN
F 3 "~" H 6750 1100 50  0001 C CNN
	1    6750 1100
	1    0    0    -1  
$EndComp
Text GLabel 10150 3750 0    50   Input ~ 0
VIN
$EndSCHEMATC
